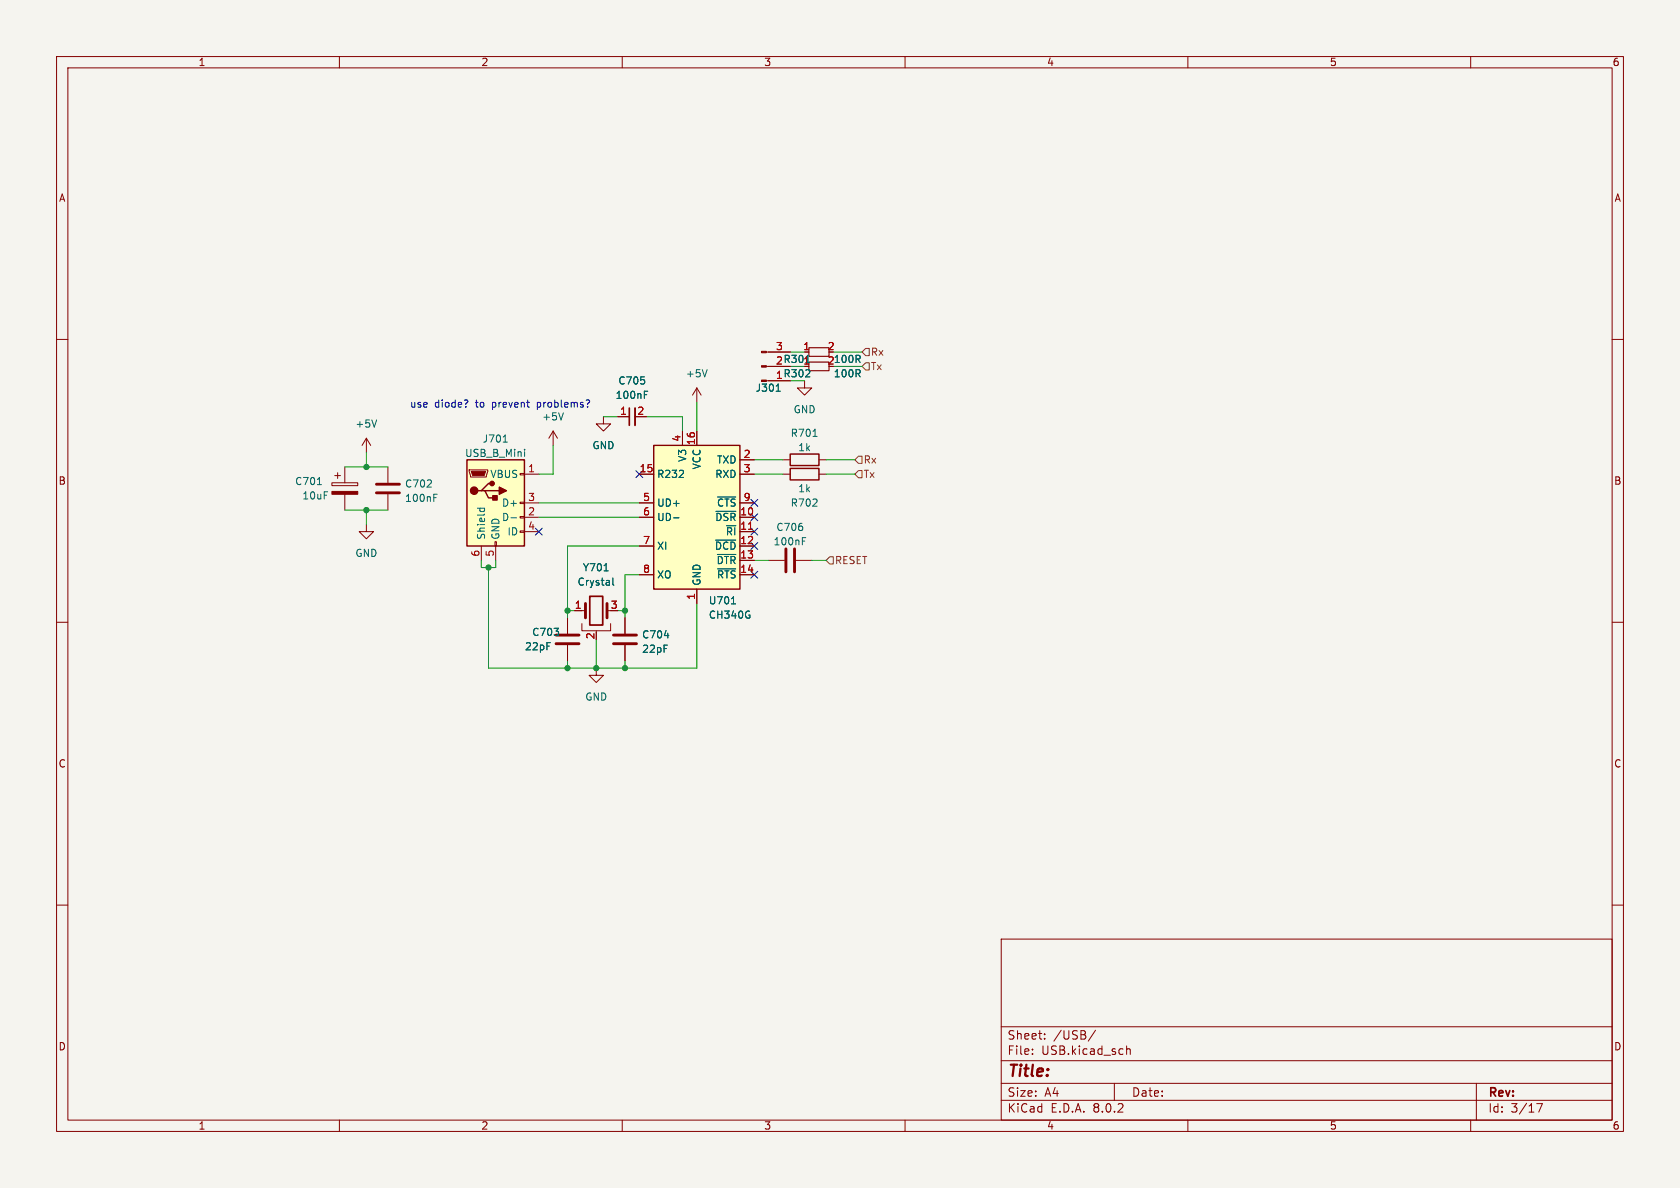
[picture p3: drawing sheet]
<svg xmlns="http://www.w3.org/2000/svg" width="297mm" height="210mm" viewBox="0 0 297 210" stroke-linecap="round" stroke-linejoin="round" font-family="sans-serif">
<path d="M0 0h297v210h-297z" fill="#f5f4ef" stroke="#f5f4ef" stroke-width=".18"/>
<g fill="none" stroke="#840000" stroke-width=".18">
<path d="M10 10h277v190h-277zM12 12h273v186h-273zM60 10v2M110 10v2M160 10v2M210 10v2M260 10v2M10 60h2M285 60h2M97.8 76.2l-.8 1.3M97.8 76.2v2.5M97.8 76.2l.8 1.3"/>
<path d="M106.7 73.7v1.2h1.2l-1.2 1.3-1.3-1.3h1.3M58.7 85.3h4.5v.6h-4.5zM59.2 84.1h1M59.7 83.6v1M61 82.6v2.7M61 87.4v2.8M68.6 82.6v2.7M68.6 87.4v2.8M135.9 99.1h2.8M138.4 83.8h1.3M140.7 99.1h2.8M144.8 83.8h1.2"/>
<path d="M10 110h2M100.3 109.2v2.8M100.3 114v2.8M101.6 108h1.9M102.9 110.2v1.3h5v-1.3M105.4 118.1v1.3h1.3l-1.3 1.3-1.3-1.3h1.3M105.4 111.5v.3M107.3 108h.6M110.5 109.2v2.8M110.5 114v2.8M285 110h2M10 160h2"/>
<path d="M285 160h2M177 166h108v32h-108zM60 198v2M110 198v2M160 198v2M177 194.5h108M177 191.5h108M177 187.5h108M177 181.5h108M182.5 186.3v.1M182.5 185.5v.1M184.7 183.6v.1"/>
<path d="M184.7 182.8v.1M193.7 182.1l-1.3 2M197 191.5v3M199.2 184.9v1.5M199.2 185.5l.2-.1 .3 .1 .1 .9M210 198v2M260 198v2M261 191.5v6.5M271.7 195.1h1l-.7 1.5"/>
</g>
<path d="M99.6 73l-.4 1.2M56.1 85.7h.7M76.7 88h.4M76.7 87.4h.6M141.8 95.7h.5M141.8 95h.7M106.8 100.9h.7M108.3 102.2v1.1l.2 .1M117.5 112.4h.7" fill="none" stroke="#006464" stroke-width=".18"/>
<path d="M66.5 87.1h4.1M66.5 85.6h4.1M138.9 97v4.1M140.5 97v4.1M98.3 113.8h4.1M98.3 112.3h4.1M103.5 106.7v2.5M107.3 106.7v2.5M108.5 113.8h4M108.5 112.3h4" fill="none" stroke="#840000" stroke-width=".51"/>
<path d="M139.7 82.8h5.1v2h-5.1z" fill="none" stroke="#840000" stroke-width=".25"/>
<path d="M104.3 105.4h2.3v5.1h-2.3z" fill="none" stroke="#840000" stroke-width=".3"/>
<path d="M58.7 86.9h4.5v.5h-4.5z" fill="#840000" stroke="#840000" stroke-width=".18"/>
<path d="M115.6 78.7h15.2v25.4h-15.2z" fill="#ffffc2"/>
<path d="M115.6 78.7h15.2v25.4h-15.2z" fill="none" stroke="#840000" stroke-width=".25"/>
<g fill="none" stroke="#840000" stroke-width=".18">
<path d="M64.8 77.5l-.8 1.2M64.8 77.5v2.5M64.8 77.5l.7 1.2M109.2 73.7h2.1M112.3 73.7h2M120.6 76.2v2.5M123.2 68.6v2.5M123.2 76.2v2.5M123.2 68.6l-.8 1.3M123.2 68.6l.8 1.3M142.2 67.3v1.3h1.3l-1.3 1.3-1.2-1.3h1.2M64.8 92.7v1.3h1.2l-1.2 1.3-1.3-1.3h1.3"/>
<path d="M113 91.4h2.6M113 96.5h2.6M113 83.8h2.6M113 88.9h2.6M130.8 91.4h2.5M130.8 94h2.5M130.8 96.5h2.5M130.8 99.1h2.5M130.8 83.8h2.5M130.8 81.3h2.5M130.8 88.9h2.5M113 101.6h2.6"/>
<path d="M123.2 104.1v2.6M130.8 101.6h2.5"/>
</g>
<path d="M66.6 74.2l-.4 1.3M113.9 69.8h.4M113.9 69.2h.6M125 65.3l-.4 1.3M119.1 91.5h.9M126.5 95.5h3.6M126.6 90.4h3.5M126.8 98h3.3M126.9 87.9h3.2M126.9 100.6h3.2M129.3 106.7h.7" fill="none" stroke="#006464" stroke-width=".18"/>
<path d="M132.3 93.6h.7" fill="none" stroke="#a90000" stroke-width=".18"/>
<path d="M112.3 72.1v3.1" fill="none" stroke="#840000" stroke-width=".33"/>
<path d="M111.3 72.1v3.1" fill="none" stroke="#840000" stroke-width=".3"/>
<path d="M82.5 81.3h10.2v15.2h-10.2z" fill="#ffffc2"/>
<path d="M82.5 81.3h10.2v15.2h-10.2zM85.1 86.7h.6l.7 1.3h1.2M85.7 86.7h2.6M87 85.5h-.6l-1.3 1.2h-.6M139.7 80.3h5.1v2h-5.1z" fill="none" stroke="#840000" stroke-width=".25"/>
<g fill="#840000" stroke="#840000" stroke-width=".25">
<path d="M88.3 86.1l1.2 .6-1.2 .7z"/>
<path d="M87.1 87.6h.8v.8h-.8z"/>
<circle cx="83.8" cy="86.7" r=".63"/>
<circle cx="87" cy="85.5" r=".38"/>
</g>
<g fill="none" stroke="#840000" stroke-width=".18">
<path d="M109.2 73.7h2.1M112.3 73.7h2M120.6 76.2v2.5M123.2 76.2v2.5M135.5 62.2h4.2M135.5 64.8h4.2M135.5 67.3h4.2M82.9 83.1h3.3v.2l-.2 1h-2.8zM85.1 96.5v2.6M87.5 95.8h.3v.7h-.3zM87.6 96.5v2.6M91.9 93.9h.8v.2h-.8z"/>
<path d="M91.9 91.3h.8v.3h-.8zM91.9 88.8h.8v.2h-.8zM91.9 83.7h.8v.2h-.8zM92.7 83.8h2.5M92.7 91.4h2.5M92.7 88.9h2.5M92.7 94h2.5M113 83.8h2.6M113 91.4h2.6M113 88.9h2.6M113 96.5h2.6M130.8 83.8h2.5"/>
<path d="M130.8 91.4h2.5M130.8 88.9h2.5M130.8 94h2.5M130.8 81.3h2.5M130.8 96.5h2.5M130.8 99.1h2.5M138.4 81.3h1.3M144.8 81.3h1.2M100.3 109.2v2.8M100.3 114v2.8M101.6 108h1.3M110.5 109.2v2.8"/>
<path d="M110.5 114v2.8M113 101.6h2.6M123.2 104.1v2.6M130.8 101.6h2.5"/>
</g>
<g fill="#840000" stroke="#840000" stroke-width=".18">
<path d="M83.3 83.3h2.6l-.3 .8h-2z"/>
<path d="M134.6 62.1h.9v.3h-.9z"/>
<path d="M134.6 64.6h.9v.3h-.9z"/>
<path d="M134.6 67.2h.9v.2h-.9z"/>
</g>
<g fill="none" stroke="#006464" stroke-width=".18">
<path d="M89 78.2h.7M92.7 79.4v.1M92.7 79.8v.9M113.9 69.2h.6M113.9 69.8h.4M137.2 69.2h.7M142.5 64.1h.7M143.7 77.1h.7M84.4 89.8h1.3M84.9 89.8l-.1 .4M85.6 89.8l.1 .4M90.3 91.5h1"/>
<path d="M119.1 91.5h.9M126.5 95.5h3.6M126.6 90.4h3.5M126.8 98h3.3M126.9 87.9h3.2M106.8 100.9h.7M108.3 102.2v1.1l.2 .1M117.5 112.4h.7M126.9 100.6h3.2M129.3 106.7h.7"/>
</g>
<path d="M143 64h3.6v1.5h-3.6zM143 61.5h3.6v1.5h-3.6z" fill="none" stroke="#840000" stroke-width=".2"/>
<path d="M153 64.1h.7v1.3h-.7l-.6-.6zM153 61.6h.7v1.3h-.7l-.6-.7zM146.7 98.4h.6v1.3h-.6l-.7-.6zM151.8 80.6h.6v1.3h-.6l-.7-.6zM151.8 83.2h.6v1.3h-.6l-.7-.7z" fill="none" stroke="#725600" stroke-width=".18"/>
<path d="M82.5 70.7l.2 .2-.1 .3M104.1 70.7l.1 .2-.1 .3" fill="none" stroke="#0000c2" stroke-width=".18"/>
<g fill="none" stroke="#009600" stroke-width=".18">
<path d="M97.8 78.7v5.1h-2.6M106.7 73.7h2.5M114.3 73.7h6.3v2.5M123.2 71.1v5.1M139.7 62.2h2.5M147.3 62.2h5.1M147.3 64.8h5.1M61 90.2h7.6M61 82.6h7.6M64.8 80v2.6M64.8 90.2v2.5M85.1 99.1v1.2h2.5v-1.2"/>
<path d="M95.2 88.9h17.8M95.2 91.4h17.8M113 96.5h-12.7v12.7M133.3 83.8h5.1M133.3 81.3h5.1M133.3 99.1h2.6M143.5 99.1h2.5M146 83.8h5.1M146 81.3h5.1M86.4 100.3v17.8h36.8v-11.4M100.3 116.8v1.3M100.3 108h1.3"/>
<path d="M105.4 113v5.1M109.2 108h1.3M110.5 116.8v1.3M113 101.6h-2.5v7.6"/>
</g>
<g fill="none" stroke="#000084" stroke-width=".18">
<path d="M94.6 93.4l1.3 1.2M95.9 93.4l-1.3 1.2M112.4 83.2l1.2 1.2M113.6 83.2l-1.2 1.2M132.7 93.4l1.3 1.2M132.7 95.9l1.3 1.2M132.7 90.8l1.3 1.2M132.7 88.3l1.3 1.2M134 93.4l-1.3 1.2M134 95.9l-1.3 1.2M134 90.8l-1.3 1.2M134 88.3l-1.3 1.2"/>
<path d="M132.7 101l1.3 1.2M134 101l-1.3 1.2"/>
</g>
<path d="M132.3 93.6h.7" fill="none" stroke="#a90000" stroke-width=".18"/>
<g fill="#009600" stroke="#009600" stroke-width=".18">
<circle cx="110.5" cy="118.1" r=".46"/>
<circle cx="105.4" cy="118.1" r=".46"/>
<circle cx="110.5" cy="108" r=".46"/>
<circle cx="100.3" cy="108" r=".46"/>
<circle cx="100.3" cy="118.1" r=".46"/>
<circle cx="64.8" cy="82.6" r=".46"/>
<circle cx="64.8" cy="90.2" r=".46"/>
<circle cx="86.4" cy="100.3" r=".46"/>
</g>
<text font-size="2.8" fill="#840000" x="178" y="190.9">Title:</text>
<g font-size="2.1" fill="#840000">
<text x="178" y="184">Sheet:</text>
<text x="186.2" y="184">/USB/</text>
<text x="178" y="186.7">File:</text>
<text x="184.1" y="186.7">USB.kicad_sch</text>
<text x="178" y="196.9">KiCad</text>
<text x="178" y="194.1">Size:</text>
<text x="184.7" y="194.1">A4</text>
<text x="185.7" y="196.9">E.D.A.</text>
<text x="193.3" y="196.9">8.0.2</text>
<text x="200" y="194.1">Date:</text>
<text x="263" y="194.3">Rev:</text>
<text x="263" y="196.9">Id:</text>
<text x="267.1" y="196.9">3/17</text>
</g>
<g font-size="1.8" fill="#840000">
<text x="35" y="11.9">1</text>
<text x="85" y="11.9">2</text>
<text x="135" y="11.9">3</text>
<text x="185" y="11.9">4</text>
<text x="235" y="11.9">5</text>
<text x="285" y="11.9">6</text>
<text x="10.3" y="35.9">A</text>
<text x="285.3" y="35.9">A</text>
<text x="10.3" y="85.9">B</text>
<text x="285.3" y="85.9">B</text>
<text x="10.3" y="135.9">C</text>
<text x="285.3" y="135.9">C</text>
<text x="10.3" y="185.9">D</text>
<text x="285.3" y="185.9">D</text>
<text x="35" y="199.9">1</text>
<text x="85" y="199.9">2</text>
<text x="135" y="199.9">3</text>
<text x="185" y="199.9">4</text>
<text x="235" y="199.9">5</text>
<text x="285" y="199.9">6</text>
</g>
<g font-size="1.8" fill="#a90000">
<text x="137.1" y="64.5">2 R3011</text>
<text x="137.1" y="62">3</text>
<text x="141.9" y="62">1</text>
<text x="146.2" y="64.5">2100R</text>
<text x="146.2" y="62">2</text>
<text x="109.5" y="73.4">1</text>
<text x="112.6" y="73.4">2</text>
<text x="93.3" y="83.6">1</text>
<text x="113" y="83.6">15</text>
<text x="120.4" y="78.2" transform="rotate(-90 120.4 78.2)">4</text>
<text x="122.9" y="78.8" transform="rotate(-90 122.9 78.8)">16</text>
<text x="131.4" y="81">2</text>
<text x="131.4" y="83.6">3</text>
<text x="93.3" y="88.6">3</text>
<text x="113.6" y="88.6">5</text>
<text x="131.4" y="88.6">9</text>
<text x="93.3" y="91.2">2</text>
<text x="93.3" y="93.7">4</text>
<text x="113.6" y="91.2">6</text>
<text x="130.8" y="91.2">10</text>
<text x="130.8" y="93.7">11</text>
<text x="84.8" y="98.5" transform="rotate(-90 84.8 98.5)">6</text>
<text x="87.4" y="98.5" transform="rotate(-90 87.4 98.5)">5</text>
<text x="113.6" y="96.3">7</text>
<text x="113.6" y="101.3">8</text>
<text x="130.8" y="96.3">12</text>
<text x="130.8" y="98.8">13</text>
<text x="130.8" y="101.3">14</text>
<text x="101.5" y="107.7">1</text>
<text x="107.9" y="107.7">3</text>
<text x="122.9" y="106.1" transform="rotate(-90 122.9 106.1)">1</text>
<text x="105.2" y="113.1" transform="rotate(-90 105.2 113.1)">2</text>
</g>
<g font-size="1.8" fill="#725600">
<text x="153.9" y="65.6">Tx</text>
<text x="153.9" y="63.1">Rx</text>
<text x="152.6" y="82.1">Rx</text>
<text x="152.6" y="84.7">Tx</text>
<text x="147.5" y="99.9">RESET</text>
</g>
<g font-size="1.8" fill="#006464">
<text x="108.7" y="70.7">100nF</text>
<text x="109.2" y="68.2">C705</text>
<text x="121.2" y="66.9">+5V</text>
<text x="133.5" y="69.4">J301</text>
<text x="137.1" y="67.1">1 R302</text>
<text x="147.3" y="66.9">100R</text>
<text x="62.7" y="75.8">+5V</text>
<text x="95.8" y="74.5">+5V</text>
<text x="139.7" y="77.4">R701</text>
<text x="140.2" y="73.3">GND</text>
<text x="82.1" y="81">USB_B_Mini</text>
<text x="85.2" y="78.4">J701</text>
<text x="104.6" y="79.6">GND</text>
<text x="121.5" y="81.7" transform="rotate(-90 121.5 81.7)">V3</text>
<text x="124.1" y="83.1" transform="rotate(-90 124.1 83.1)">VCC</text>
<text x="126.7" y="82.1">TXD</text>
<text x="141" y="80">1k</text>
<text x="52.1" y="86">C701</text>
<text x="53.3" y="88.5">10uF</text>
<text x="71.5" y="86.4">C702</text>
<text x="71.5" y="88.9">100nF</text>
<text x="86.6" y="84.7">VBUS</text>
<text x="88.6" y="89.8">D+</text>
<text x="116.1" y="84.7">R232</text>
<text x="116.1" y="89.8">UD+</text>
<text x="126.3" y="84.7">RXD</text>
<text x="126.7" y="89.8">~{CTS}</text>
<text x="139.7" y="89.8">R702</text>
<text x="141" y="87.2">1k</text>
<text x="86" y="95.5" transform="rotate(-90 86 95.5)">Shield</text>
<text x="88.5" y="95.5" transform="rotate(-90 88.5 95.5)">GND</text>
<text x="88.6" y="92.3">D-</text>
<text x="89.6" y="94.8">ID</text>
<text x="116.1" y="92.3">UD-</text>
<text x="126.3" y="92.3">~{DSR}</text>
<text x="128.2" y="94.8">~{RI}</text>
<text x="137.1" y="94.1">C706</text>
<text x="62.7" y="98.7">GND</text>
<text x="102.9" y="101.2">Y701</text>
<text x="116.1" y="97.4">XI</text>
<text x="126.3" y="97.4">~{DCD}</text>
<text x="126.6" y="99.9">~{DTR}</text>
<text x="136.7" y="96.6">100nF</text>
<text x="102" y="103.7">Crystal</text>
<text x="116.1" y="102.5">XO</text>
<text x="124.1" y="103.6" transform="rotate(-90 124.1 103.6)">GND</text>
<text x="125.2" y="107">U701</text>
<text x="126.7" y="102.5">~{RTS}</text>
<text x="94" y="112.6">C703</text>
<text x="113.4" y="113.1">C704</text>
<text x="125.2" y="109.6">CH340G</text>
<text x="92.7" y="115.2">22pF</text>
<text x="113.4" y="115.6">22pF</text>
<text x="103.4" y="124.1">GND</text>
</g>
<g font-size="1.8" fill="#0000c2">
<text x="72.4" y="72.1">use</text>
<text x="76.8" y="72.1">diode?</text>
<text x="84.2" y="72.1">to</text>
<text x="87.3" y="72.1">prevent</text>
<text x="95.4" y="72.1">problems?</text>
</g>
</svg>
